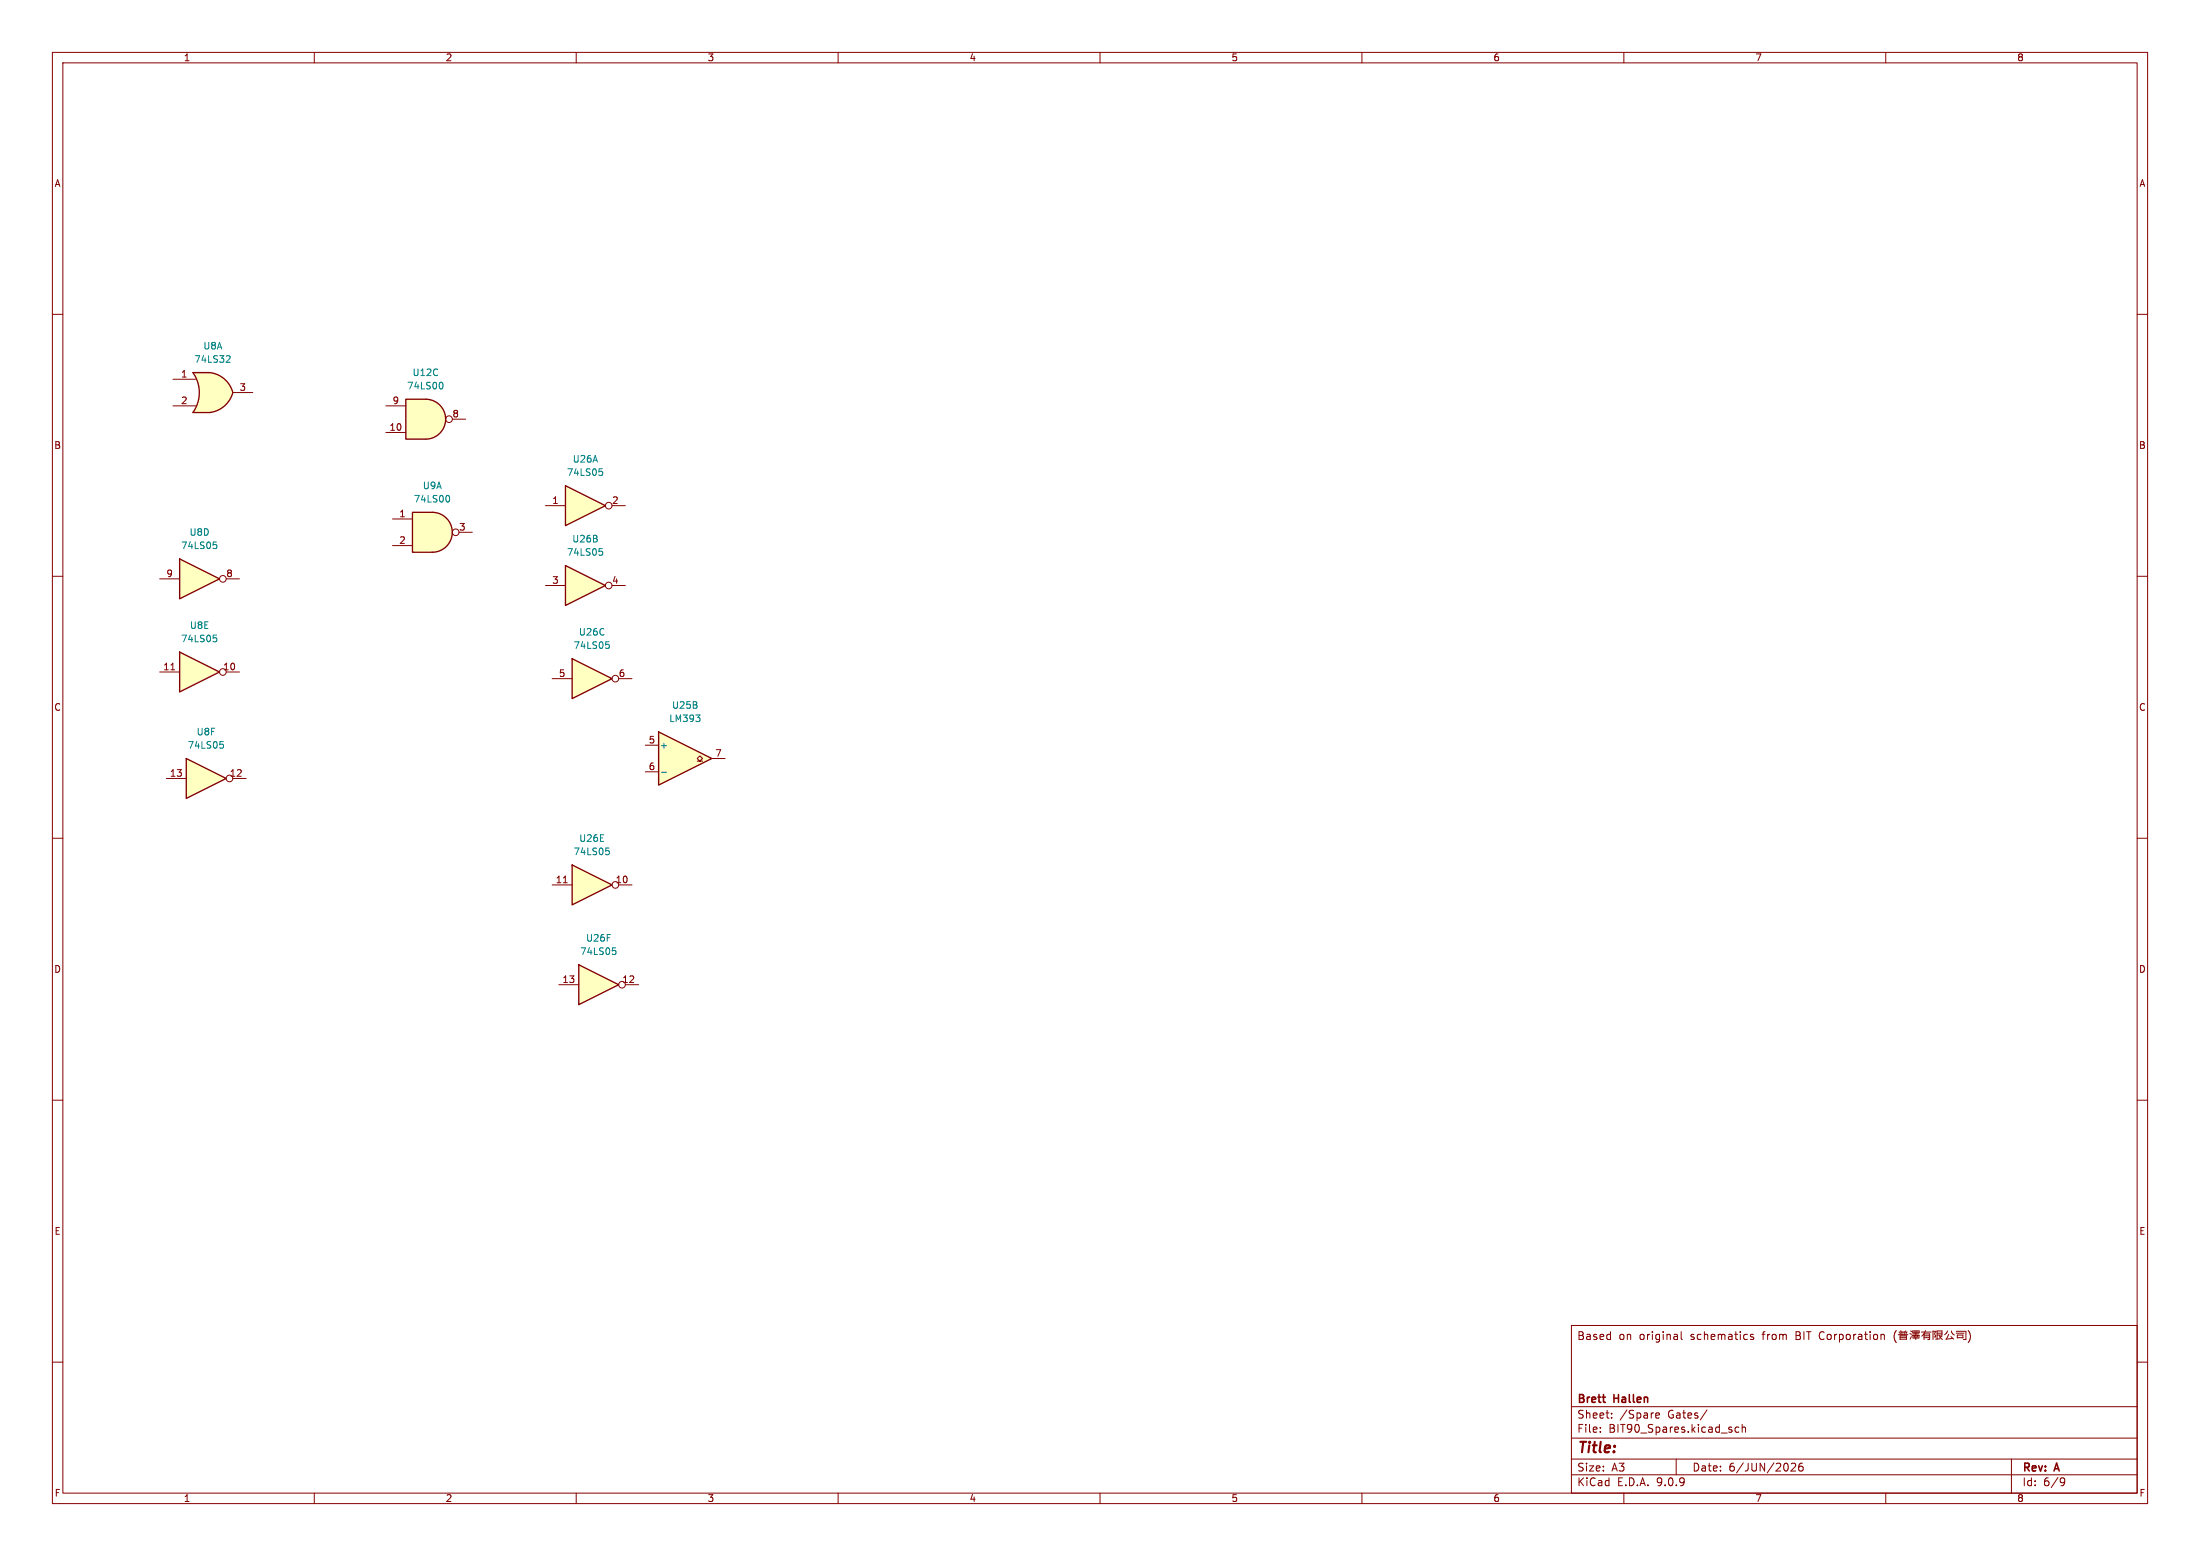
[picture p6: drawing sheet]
<svg xmlns="http://www.w3.org/2000/svg" width="420mm" height="297mm" viewBox="0 0 420 297" stroke-linecap="round" stroke-linejoin="round" font-family="sans-serif">
<g fill="none" stroke="#840000" stroke-width=".19">
<path d="M10 10h400v277h-400zM12 12h396v273h-396zM60 10v2M110 10v2M160 10v2M210 10v2M260 10v2M310 10v2M360 10v2M10 60h2M408 60h2M10 110h2"/>
<path d="M408 110h2M10 160h2M408 160h2M10 210h2M408 210h2M300 253h108v32h-108zM320.9 254.2v1.3l.3 .2M334.7 254.8l-.3-.1-.2 .2v.2l.5 .2v.3h-.5M359.3 254.7h.2l.2 .2v.8M362 254a1.72 1.72 0 0 0 0 2.3M362.4 254.8h1.8M362.5 254.3h1.6"/>
<path d="M362.7 254.4l.1 .2M362.7 255.6h1.2M362.7 255.3h1.2M362.7 255.7v-.7h1.2v.7M362.9 254v.3M363.1 254.3v.5M363.5 254.3v.5M363.8 254l-.1 .2M363.9 254.3v.3M364.6 254.5l.3 .2M364.7 254l.3 .2M364.9 255.1l-.2 .5"/>
<path d="M365 254.9h1.4M365.1 255.2h1.3M365.2 255.4h1.2M365.2 254h1.2v.4h-1.2zM365.2 254.6h1.1M365.4 255v.2M365.6 254v.4M365.7 254.5v.3M365.7 255.2v.5M365.9 254v.4M366.1 254.9l-.1 .2M366.8 254.3h1.9"/>
<path d="M367.3 254.6h1.1v1.1h-.4M367.3 255h1.1M367.3 255.3h1.1M367.3 254.6v1.1M367.3 254.6l-.4 .4M367.6 254l-.3 .6M369 254v1.7M369 254.1h.6l-.3 .4M369.3 254.6l.2 .6h-.3M369.8 254.8h.9v-.8h-.9v1.6M369.8 254.5h.9M370.2 254.9l.6 .8"/>
<path d="M370.4 255.5l-.9 .1M370.7 255l-.3 .2M371.8 254l-.6 .8M372 254.7l-.4 .9M372.4 255.1l.5 .5M372.5 254l.1 .3 .5 .5M372.8 255.5l-1.4 .1M373.4 254.1h1.9v1.6h-.5M373.4 254.5h1.5M373.7 255.3h1M373.7 255.4v-.6h1v.6M375.7 254a1.72 1.72 0 0 1 0 2.3"/>
<path d="M10 260h2M300 278.5h108M300 274.5h108M300 268.5h108M305.5 273.2v.2M305.5 272.5v.1M307.7 270.5v.2M307.7 269.8v.1M316.1 270.2l.7-.2-.1-.2-.4-.1-.2 .2 .1 .7h.5M320 278.5v3M325.9 269.1l-1.3 1.9M331.9 272.5l-.4-.1-.3 .3 .2 .6h.5"/>
<path d="M332.6 272.5l.2-.1 .4 .1v.9M332.6 271.9v1.5M341.9 279.4l.6-.1 .2 .1 .1 .3-.9 1.1h.9M344.1 279.3a.59 .59 0 0 0-.7 .6v.6l.1 .2 .4 .1 .3-.2v-.5l-.1-.2h-.4l-.3 .2M384 278.5v6.5M408 260h2M60 285v2M110 285v2M160 285v2M210 285v2M260 285v2M300 281.5h108"/>
<path d="M310 285v2M360 285v2M393.6 282.1l.5 .1a.99 .99 0 0 1-.4 1.4h-.3M394.2 282.7l-.3 .3h-.3"/>
</g>
<path d="M35.6 144.8l7.6 3.8-7.6 3.8z" fill="#ffffc2"/>
<path d="M35.6 144.8l7.6 3.8-7.6 3.8z" fill="none" stroke="#840000" stroke-width=".25"/>
<g fill="none" stroke="#840000" stroke-width=".19">
<path d="M31.7 148.6h3.9M44.4 148.6h2.6"/>
<circle cx="43.8" cy="148.6" r=".63"/>
</g>
<path d="M42 141.5h.6M42.1 142h.3l.3 .3-.2 .5h-.4" fill="none" stroke="#008484" stroke-width=".19"/>
<path d="M34.3 106.7l7.6 3.8-7.6 3.8z" fill="#ffffc2"/>
<path d="M34.3 106.7l7.6 3.8-7.6 3.8z" fill="none" stroke="#840000" stroke-width=".25"/>
<g fill="none" stroke="#840000" stroke-width=".19">
<path d="M30.5 110.5h3.8M43.2 110.5h2.5"/>
<circle cx="42.5" cy="110.5" r=".63"/>
</g>
<path d="M40.7 103.4h.6M40.9 103.9h.3l.2 .3-.1 .4-.4 .1" fill="none" stroke="#008484" stroke-width=".19"/>
<path d="M82.5 97.8a3.8 3.8 0 0 1 3.8 3.8 3.8 3.8 0 0 1-3.8 3.8z" fill="#ffffc2" stroke="#ffffc2" stroke-width=".19"/>
<path d="M78.7 97.8h3.8v7.6h-3.8z" fill="#ffffc2"/>
<path d="M78.7 97.8h3.8a3.8 3.8 0 0 1 3.8 3.8 3.8 3.8 0 0 1-3.8 3.8h-3.8z" fill="none" stroke="#840000" stroke-width=".25"/>
<g fill="none" stroke="#840000" stroke-width=".19">
<path d="M74.9 99.1h3.8M74.9 104.1h3.8M87.6 101.6h2.6"/>
<circle cx="87" cy="101.6" r=".63"/>
</g>
<path d="M85.5 94.6a.79 .79 0 0 1 0 1.2" fill="none" stroke="#008484" stroke-width=".19"/>
<path d="M36.8 71.1h3.2M36.8 78.7h3.2" fill="none" stroke="#ffffc2" stroke-width=".19"/>
<g fill="#ffffc2" stroke="#ffffc2" stroke-width=".19">
<path d="M39.4 73.6l5 1.3a5.2 5.2 0 0 1-4.4 3.8z"/>
<path d="M40 71.1a5.1 5.1 0 0 1 4.5 3.8l-5 1.3z"/>
</g>
<path d="M36.8 71.1h3.2v7.6h-3.2a6.7 6.7 0 0 0 0-7.6z" fill="#ffffc2"/>
<path d="M40 71.1h-3.2a6.6 6.6 0 0 1 0 7.6h3.2M40 71.1a5.1 5.1 0 0 1 4.4 3.8 5.2 5.2 0 0 1-4.4 3.8" fill="none" stroke="#840000" stroke-width=".25"/>
<path d="M33 72.4h4.3M33 77.5h4.3M44.4 74.9h3.9" fill="none" stroke="#840000" stroke-width=".19"/>
<path d="M43.4 67.9l.4 .1 .1 .3-.8 .9h.8" fill="none" stroke="#008484" stroke-width=".19"/>
<path d="M81.3 76.2a3.8 3.8 0 0 1 3.8 3.8 3.8 3.8 0 0 1-3.8 3.8z" fill="#ffffc2" stroke="#ffffc2" stroke-width=".19"/>
<path d="M77.5 76.2h3.8v7.6h-3.8z" fill="#ffffc2"/>
<path d="M77.5 76.2h3.8a3.8 3.8 0 0 1 3.8 3.8 3.8 3.8 0 0 1-3.8 3.8h-3.8z" fill="none" stroke="#840000" stroke-width=".25"/>
<g fill="none" stroke="#840000" stroke-width=".19">
<path d="M73.7 77.5h3.8M73.7 82.6h3.8M86.4 80h2.5"/>
<circle cx="85.7" cy="80" r=".63"/>
</g>
<path d="M84.3 73a.79 .79 0 0 1 0 1.2" fill="none" stroke="#008484" stroke-width=".19"/>
<path d="M34.3 124.5l7.6 3.8-7.6 3.8z" fill="#ffffc2"/>
<path d="M34.3 124.5l7.6 3.8-7.6 3.8z" fill="none" stroke="#840000" stroke-width=".25"/>
<g fill="none" stroke="#840000" stroke-width=".19">
<path d="M30.5 128.3h3.8M32.6 127.9h.8M43.2 128.3h2.5"/>
<circle cx="42.5" cy="128.3" r=".63"/>
</g>
<path d="M40.7 121.2h.6M40.9 121.7h.3l.2 .3-.1 .4-.4 .1" fill="none" stroke="#008484" stroke-width=".19"/>
<path d="M110.5 184.2l7.6 3.8-7.6 3.8z" fill="#ffffc2"/>
<path d="M110.5 184.2l7.6 3.8-7.6 3.8z" fill="none" stroke="#840000" stroke-width=".25"/>
<g fill="none" stroke="#840000" stroke-width=".19">
<path d="M106.7 188h3.8M119.4 188h2.5"/>
<circle cx="118.7" cy="188" r=".63"/>
</g>
<path d="M116.9 180.9h.6M117.1 181.4h.3l.2 .2-.1 .5-.4 .1" fill="none" stroke="#008484" stroke-width=".19"/>
<path d="M107.9 108l7.7 3.8-7.7 3.8z" fill="#ffffc2"/>
<path d="M107.9 108l7.7 3.8-7.7 3.8z" fill="none" stroke="#840000" stroke-width=".25"/>
<g fill="none" stroke="#840000" stroke-width=".19">
<path d="M104.1 111.8h3.8M116.8 111.8h2.6"/>
<circle cx="116.2" cy="111.8" r=".63"/>
</g>
<path d="M114.4 104.7h.6M114.5 105.2h.3l.3 .2-.1 .5-.5 .1" fill="none" stroke="#008484" stroke-width=".19"/>
<path d="M125.7 139.7l10.2 5.1-10.2 5.1z" fill="#ffffc2"/>
<path d="M125.7 139.7l10.2 5.1-10.2 5.1z" fill="none" stroke="#840000" stroke-width=".25"/>
<path d="M123.2 142.2h2.5M123.2 147.3h2.5M133.1 145.3h.5l-.5-.5 .5-.5 .5 .5-.5 .5h.5M135.9 144.8h2.5" fill="none" stroke="#840000" stroke-width=".19"/>
<path d="M132.8 136.5h.8l-.4 .5M133.6 137.1v.5M126.3 147.4h.9" fill="none" stroke="#008484" stroke-width=".19"/>
<path d="M109.2 125.7l7.6 3.8-7.6 3.9z" fill="#ffffc2"/>
<path d="M109.2 125.7l7.6 3.8-7.6 3.9z" fill="none" stroke="#840000" stroke-width=".25"/>
<g fill="none" stroke="#840000" stroke-width=".19">
<path d="M105.4 129.5h3.8M118.1 129.5h2.5"/>
<circle cx="117.5" cy="129.5" r=".63"/>
</g>
<path d="M115.7 122.5h.6M115.8 123h.3l.2 .2v.4l-.5 .2" fill="none" stroke="#008484" stroke-width=".19"/>
<path d="M109.2 165.1l7.6 3.8-7.6 3.8z" fill="#ffffc2"/>
<path d="M109.2 165.1l7.6 3.8-7.6 3.8z" fill="none" stroke="#840000" stroke-width=".25"/>
<g fill="none" stroke="#840000" stroke-width=".19">
<path d="M105.4 168.9h3.8M107.6 168.5h.7M118.1 168.9h2.5"/>
<circle cx="117.5" cy="168.9" r=".63"/>
</g>
<path d="M115.7 161.9h.6M115.8 162.4h.3l.2 .2-.1 .5h-.4" fill="none" stroke="#008484" stroke-width=".19"/>
<path d="M107.9 92.7l7.7 3.8-7.7 3.8z" fill="#ffffc2"/>
<path d="M107.9 92.7l7.7 3.8-7.7 3.8z" fill="none" stroke="#840000" stroke-width=".25"/>
<g fill="none" stroke="#840000" stroke-width=".19">
<path d="M104.1 96.5h3.8M116.8 96.5h2.6"/>
<circle cx="116.2" cy="96.5" r=".63"/>
</g>
<path d="M114.4 89.5h.6M114.5 90h.3l.3 .2-.1 .4-.5 .1" fill="none" stroke="#008484" stroke-width=".19"/>
<text font-size="2.8" fill="#840000" x="301" y="277.9">Title:</text>
<g font-size="2.1" fill="#840000">
<text x="301" y="256">Based</text>
<text x="309" y="256">on</text>
<text x="313" y="256">original</text>
<text x="322.9" y="256">schematics</text>
<text x="336.8" y="256">from</text>
<text x="343.2" y="256">BIT Corporation</text>
<text x="301" y="268.2">Brett</text>
<text x="308.2" y="268.2">Hallen</text>
<text x="301" y="273.7">File:</text>
<text x="301" y="271">Sheet:</text>
<text x="307.1" y="273.7">BIT90_Spares.kicad_sch</text>
<text x="309.2" y="271">/Spare</text>
<text x="318.4" y="271">Gates/</text>
<text x="301" y="281.1">Size:</text>
<text x="307.6" y="281.1">A3</text>
<text x="323" y="281.1">Date:</text>
<text x="330" y="281.1">6/JUN/2026</text>
<text x="386" y="281.3">Rev:</text>
<text x="392.4" y="281.3">A</text>
<text x="301" y="283.9">KiCad</text>
<text x="308.7" y="283.9">E.D.A.</text>
<text x="316.3" y="283.9">9.0.9</text>
<text x="386" y="283.9">Id:</text>
<text x="390.1" y="283.9">6/9</text>
</g>
<g font-size="1.8" fill="#840000">
<text x="35" y="11.9">1</text>
<text x="85" y="11.9">2</text>
<text x="135" y="11.9">3</text>
<text x="185" y="11.9">4</text>
<text x="235" y="11.9">5</text>
<text x="285" y="11.9">6</text>
<text x="335" y="11.9">7</text>
<text x="385" y="11.9">8</text>
<text x="10.3" y="35.9">A</text>
<text x="408.3" y="35.9">A</text>
<text x="34.5" y="72.1">1</text>
<text x="34.5" y="77.2">2</text>
<text x="45.6" y="74.7">3</text>
<text x="74.9" y="77.2">9</text>
<text x="74.3" y="82.3">10</text>
<text x="86.3" y="79.8">8</text>
<text x="10.3" y="85.9">B</text>
<text x="408.2" y="85.9">B</text>
<text x="76.1" y="98.8">1</text>
<text x="87.6" y="101.3">3</text>
<text x="105.3" y="96.3">1</text>
<text x="116.8" y="96.3">2</text>
<text x="76.1" y="103.9">2</text>
<text x="31.7" y="110.2">9</text>
<text x="43.1" y="110.2">8</text>
<text x="105.3" y="111.5">3</text>
<text x="116.8" y="111.5">4</text>
<text x="31.1" y="128">11</text>
<text x="42.5" y="128">10</text>
<text x="106.6" y="129.3">5</text>
<text x="118" y="129.3">6</text>
<text x="10.3" y="135.9">C</text>
<text x="408.2" y="135.9">C</text>
<text x="123.8" y="142">5</text>
<text x="32.3" y="148.3">13</text>
<text x="43.8" y="148.3">12</text>
<text x="123.8" y="147.1">6</text>
<text x="136.5" y="144.5">7</text>
<text x="106" y="168.7">11</text>
<text x="117.4" y="168.7">10</text>
<text x="10.3" y="185.9">D</text>
<text x="408.2" y="185.9">D</text>
<text x="107.3" y="187.7">13</text>
<text x="118.7" y="187.7">12</text>
<text x="10.3" y="235.9">E</text>
<text x="408.3" y="235.9">E</text>
<text x="10.3" y="285.9">F</text>
<text x="35" y="286.9">1</text>
<text x="85" y="286.9">2</text>
<text x="135" y="286.9">3</text>
<text x="185" y="286.9">4</text>
<text x="235" y="286.9">5</text>
<text x="285" y="286.9">6</text>
<text x="335" y="286.9">7</text>
<text x="385" y="286.9">8</text>
<text x="408.3" y="285.9">F</text>
</g>
<g font-size="1.8" fill="#008484">
<text x="37" y="69.4">74LS32</text>
<text x="38.7" y="66.9">U8A</text>
<text x="78.7" y="72">U12C</text>
<text x="77.6" y="74.5">74LS00</text>
<text x="109.2" y="88.5">U26A</text>
<text x="80.6" y="93.6">U9A</text>
<text x="108.1" y="91">74LS05</text>
<text x="78.9" y="96.1">74LS00</text>
<text x="34.5" y="105">74LS05</text>
<text x="36.1" y="102.5">U8D</text>
<text x="108.1" y="106.3">74LS05</text>
<text x="109.1" y="103.7">U26B</text>
<text x="34.5" y="122.8">74LS05</text>
<text x="36.2" y="120.2">U8E</text>
<text x="109.4" y="124.1">74LS05</text>
<text x="110.4" y="121.5">U26C</text>
<text x="128.2" y="135.5">U25B</text>
<text x="35.7" y="143.1">74LS05</text>
<text x="37.5" y="140.6">U8F</text>
<text x="125.9" y="143.1">+</text>
<text x="127.7" y="138">LM393</text>
<text x="110.5" y="160.9">U26E</text>
<text x="109.4" y="163.4">74LS05</text>
<text x="111.8" y="179.9">U26F</text>
<text x="110.7" y="182.5">74LS05</text>
</g>
</svg>
